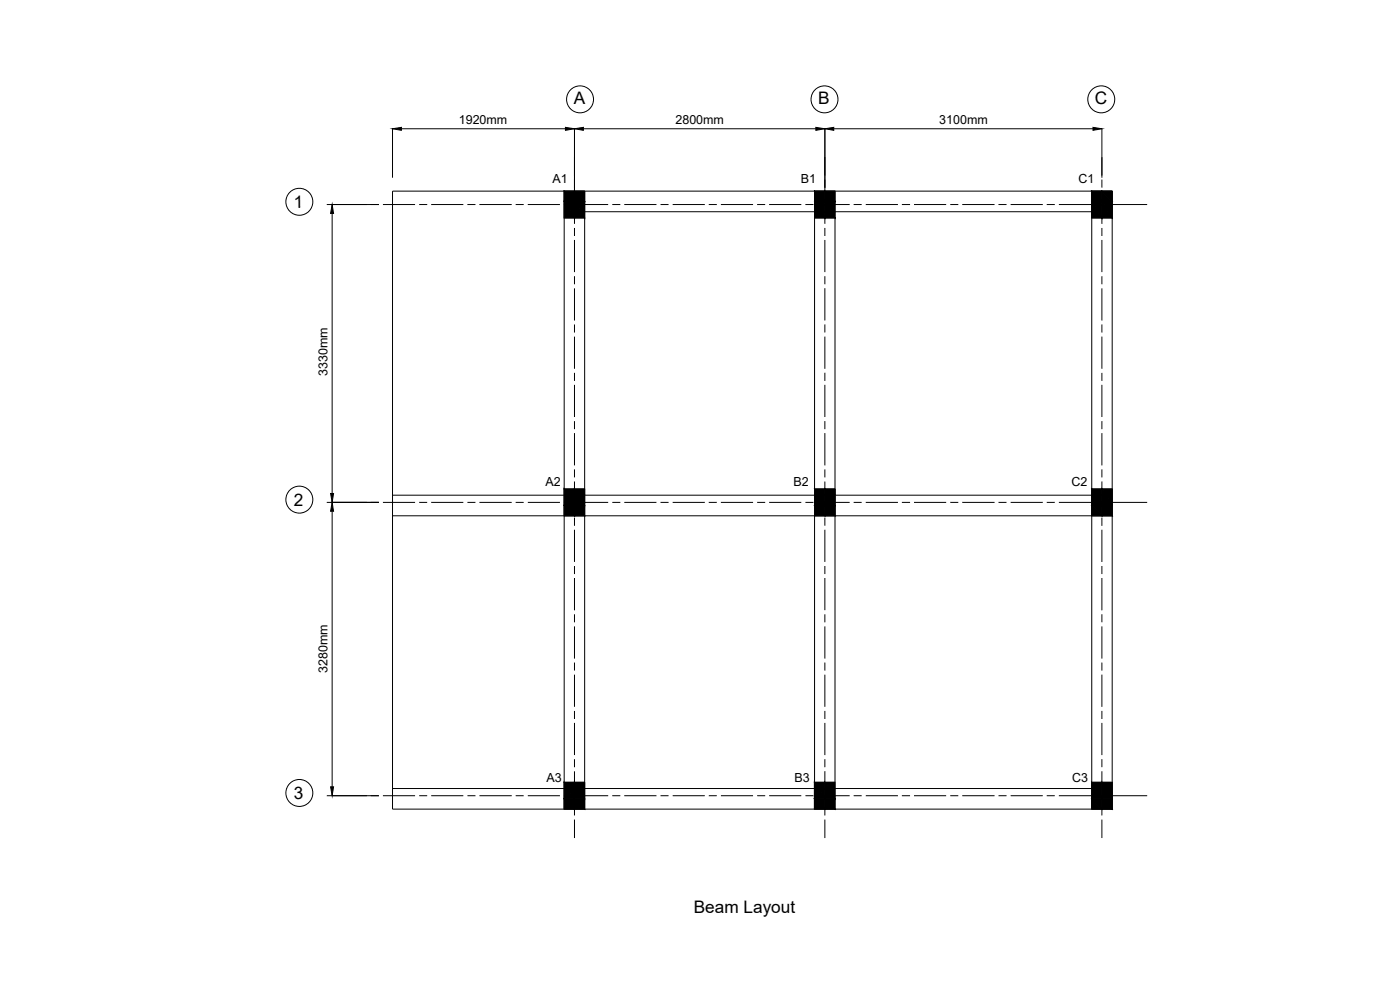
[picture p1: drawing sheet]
<svg xmlns="http://www.w3.org/2000/svg" width="420mm" height="297mm" viewBox="0 0 420 297" stroke-linecap="round" stroke-linejoin="round" font-family="sans-serif">
<!-- layer: 0 -->
<g fill="none" stroke="#000" stroke-width=".3">
<path d="M117.8 38.6v14.7M120.5 38.6h49.2M172.4 38.6v18.7M175.1 38.6h69.7M247.6 38.6v18.7M250.2 38.6h77.8M330.7 38.6v14.7M117.8 57.3h216v185.5h-216zM169.3 57.3h6.2v8.1h-6.2zM169.3 57.3v185.5M172.4 57.5v9.7M175.5 57.3v185.5"/>
<path d="M244.5 57.3h6.1v8.1h-6.1zM247.6 57.5v9.7M327.6 57.3h6.2v8.1h-6.2zM327.6 57.3v185.5M330.7 53.9v2.4M330.7 57.5v9.7M98.1 61.4h15.6M99.7 64v84.1M114.9 61.4h9.7M125.8 61.4h2.4M129.4 61.4h9.7M140.3 61.4h2.4"/>
<path d="M143.9 61.4h9.7M154.8 61.4h2.4M158.4 61.4h9.6M169.2 61.4h2.4M169.3 63.5h158.3M172.4 68.4v2.4M172.4 72v9.6M172.9 61.4h9.6M183.8 61.4h2.4M187.4 61.4h9.6M198.2 61.4h2.4M201.9 61.4h9.6"/>
<path d="M212.7 61.4h2.4M216.4 61.4h9.6M227.2 61.4h2.4M230.8 61.4h9.7M241.7 61.4h2.4M244.5 65.4v169.3M245.3 61.4h9.7M247.6 68.4v2.4M247.6 72v9.6M250.6 65.4v169.3M256.2 61.4h2.4M259.8 61.4h9.7"/>
<path d="M270.7 61.4h2.4M274.3 61.4h9.7M285.2 61.4h2.4M288.8 61.4h9.7M299.7 61.4h2.4M303.3 61.4h9.7M314.1 61.4h2.5M317.8 61.4h9.6M328.7 61.4h2.4M330.7 68.4v2.4M330.7 72v9.6M332.3 61.4h12"/>
<path d="M172.4 82.9v2.4M172.4 86.5v9.7M172.4 97.4v2.4M247.6 82.9v2.4M247.6 86.5v9.7M247.6 97.4v2.4M330.7 82.9v2.4M330.7 86.5v9.7M330.7 97.4v2.4M172.4 101v9.6M172.4 111.9v2.4M172.4 115.5v9.6"/>
<path d="M247.6 101v9.6M247.6 111.8v2.5M247.6 115.5v9.6M330.7 101v9.6M330.7 111.9v2.4M330.7 115.5v9.6M172.4 126.4v2.4M172.4 129.9v9.7M247.6 126.4v2.4M247.6 129.9v9.7M330.7 126.4v2.4M330.7 129.9v9.7"/>
<path d="M98.1 150.7h15.6M99.7 153.4v82.7M114.9 150.7h9.7M117.8 154.8h216M117.8 148.6h216M125.8 150.7h2.4M129.4 150.7h9.7M140.3 150.7h2.4M143.9 150.7h9.7M154.8 150.7h2.4M158.4 150.7h9.6M169.2 150.7h2.4"/>
<path d="M169.3 146.7h6.2v8.1h-6.2zM172.4 140.8v2.4M172.4 144.5v9.6M172.4 155.3v2.5M172.4 158.9v9.7M172.9 150.7h9.6M183.8 150.7h2.4M187.4 150.7h9.6M198.2 150.7h2.4M201.9 150.7h9.6M212.7 150.7h2.4M216.4 150.7h9.6"/>
<path d="M227.2 150.7h2.4M230.8 150.7h9.7M241.7 150.7h2.4M244.5 146.7h6.1v8.1h-6.1zM245.3 150.7h9.7M247.5 150.7h.1M247.6 140.8v2.4M247.6 144.5v9.6M247.6 155.3v2.4M247.6 158.9v9.7M256.2 150.7h2.4M259.8 150.7h9.7"/>
<path d="M270.7 150.7h2.4M274.3 150.7h9.7M285.2 150.7h2.4M288.8 150.7h9.7M299.7 150.7h2.4M303.3 150.7h9.7M314.1 150.7h2.5M317.8 150.7h9.6M327.6 146.7h6.2v8.1h-6.2zM328.7 150.7h2.4M330.7 140.8v2.4M330.7 144.5v9.6"/>
<path d="M330.7 155.3v2.5M330.7 158.9v9.7M332.3 150.7h12M172.4 169.8v2.4M172.4 173.4v9.7M247.6 169.8v2.4M247.6 173.4v9.7M330.7 169.8v2.4M330.7 173.4v9.7M172.4 184.3v2.4M172.4 187.9v9.7M172.4 198.8v2.4"/>
<path d="M247.6 184.3v2.4M247.6 187.9v9.7M247.6 198.8v2.4M330.7 184.3v2.4M330.7 187.9v9.7M330.7 198.8v2.4M172.4 202.4v9.7M172.4 213.3v2.4M172.4 216.9v9.7M247.6 202.4v9.7M247.6 213.3v2.4M247.6 216.9v9.7"/>
<path d="M330.7 202.4v9.7M330.7 213.3v2.4M330.7 216.9v9.7M98.1 238.7h15.6M114.9 238.7h9.7M117.8 236.6h209.8M125.8 238.7h2.4M129.4 238.7h9.7M140.3 238.7h2.4M143.9 238.7h9.7M154.8 238.7h2.4M158.4 238.7h9.6"/>
<path d="M169.2 238.7h2.4M169.3 234.7h6.2v8.1h-6.2zM172.4 227.8v2.4M172.4 231.4v9.7M172.9 238.7h9.6M183.8 238.7h2.4M187.4 238.7h9.6M198.2 238.7h2.4M201.9 238.7h9.6M212.7 238.7h2.4M216.4 238.7h9.6M227.2 238.7h2.4"/>
<path d="M230.8 238.7h9.7M241.7 238.7h2.4M244.4 234.7h6.2v8.1h-6.2zM245.3 238.7h9.7M247.6 227.8v2.4M247.6 231.4v9.7M256.2 238.7h2.4M259.8 238.7h9.7M270.7 238.7h2.4M274.3 238.7h9.7M285.2 238.7h2.4M288.8 238.7h9.7"/>
<path d="M299.7 238.7h2.4M303.3 238.7h9.7M314.1 238.7h2.5M317.8 238.7h9.6M327.6 234.7h6.2v8.1h-6.2zM328.7 238.7h2.4M330.7 227.8v2.4M330.7 231.4v9.7M332.3 238.7h12M172.4 242.3v2.4M172.4 245.9v5.5M247.6 242.3v2.4"/>
<path d="M247.6 245.9v5.5M330.7 242.3v2.4M330.7 245.9v5.5"/>
<circle cx="174.1" cy="29.8" r="4"/>
<circle cx="247.4" cy="29.8" r="4"/>
<circle cx="330.5" cy="29.8" r="4"/>
<circle cx="89.8" cy="60.5" r="4"/>
<circle cx="89.8" cy="149.9" r="4"/>
<circle cx="89.8" cy="237.9" r="4"/>
</g>
<g fill="#000" stroke="#000" stroke-width=".3">
<path d="M117.8 38.6l2.7-.4v.9zM169.7 38.2l2.7 .4-2.7 .5zM172.4 38.6l2.7-.4v.9zM244.8 38.2l2.8 .4-2.8 .5zM247.6 38.6l2.6-.4v.9zM328 38.2l2.7 .4-2.7 .5zM99.7 61.4l.4 2.6h-.9zM99.2 148.1h.9l-.4 2.6zM99.7 150.7l.4 2.7h-.9zM99.2 236.1h.9l-.4 2.6z"/>
<path d="M169.3 57.3l3.1 3.1v-3.1zM169.3 57.3l3.1 3.1h-3.1z"/>
<path d="M172.4 57.3l3.1 3.1v-3.1zM172.4 57.3l3.1 3.1h-3.1z"/>
<path d="M244.5 57.3l3.1 3.1v-3.1zM244.5 57.3l3.1 3.1h-3.1z"/>
<path d="M247.6 57.3l3 3.1v-3.1zM247.6 57.3l3 3.1h-3z"/>
<path d="M327.6 57.3l3.1 3.1v-3.1zM327.6 57.3l3.1 3.1h-3.1z"/>
<path d="M330.7 57.3l3.1 3.1v-3.1zM330.7 57.3l3.1 3.1h-3.1z"/>
<path d="M169.3 60.4l3.1 5v-5zM169.3 60.4l3.1 5h-3.1z"/>
<path d="M172.4 60.4l3.1 5v-5zM172.4 60.4l3.1 5h-3.1z"/>
<path d="M244.5 60.4l3.1 5v-5zM244.5 60.4l3.1 5h-3.1z"/>
<path d="M247.6 60.4l3 5v-5zM247.6 60.4l3 5h-3z"/>
<path d="M327.6 60.4l3.1 5v-5zM327.6 60.4l3.1 5h-3.1z"/>
<path d="M330.7 60.4l3.1 5v-5zM330.7 60.4l3.1 5h-3.1z"/>
<path d="M169.3 146.7l3.1 5v-5zM169.3 146.7l3.1 5h-3.1z"/>
<path d="M169.3 151.7l3.1 3.1v-3.1zM169.3 151.7l3.1 3.1h-3.1z"/>
<path d="M172.4 146.7l3.1 5v-5zM172.4 146.7l3.1 5h-3.1z"/>
<path d="M172.4 151.7l3.1 3.1v-3.1zM172.4 151.7l3.1 3.1h-3.1z"/>
<path d="M244.5 146.7l3.1 5v-5zM244.5 146.7l3.1 5h-3.1z"/>
<path d="M244.5 151.7l3.1 3.1v-3.1zM244.5 151.7l3.1 3.1h-3.1z"/>
<path d="M247.6 146.7l3 5v-5zM247.6 146.7l3 5h-3z"/>
<path d="M247.6 151.7l3 3.1v-3.1zM247.6 151.7l3 3.1h-3z"/>
<path d="M327.6 146.7l3.1 5v-5zM327.6 146.7l3.1 5h-3.1z"/>
<path d="M327.6 151.7l3.1 3.1v-3.1zM327.6 151.7l3.1 3.1h-3.1z"/>
<path d="M330.7 146.7l3.1 5v-5zM330.7 146.7l3.1 5h-3.1z"/>
<path d="M330.7 151.7l3.1 3.1v-3.1zM330.7 151.7l3.1 3.1h-3.1z"/>
<path d="M169.3 234.7l3.1 5v-5zM169.3 234.7l3.1 5h-3.1z"/>
<path d="M169.3 239.7l3.1 3.1v-3.1zM169.3 239.7l3.1 3.1h-3.1z"/>
<path d="M172.4 234.7l3.1 5v-5zM172.4 234.7l3.1 5h-3.1z"/>
<path d="M172.4 239.7l3.1 3.1v-3.1zM172.4 239.7l3.1 3.1h-3.1z"/>
<path d="M244.4 234.7l3.2 5v-5zM244.4 234.7l3.2 5h-3.2z"/>
<path d="M244.4 239.7l3.2 3.1v-3.1zM244.4 239.7l3.2 3.1h-3.2z"/>
<path d="M247.6 234.7l3 5v-5zM247.6 234.7l3 5h-3z"/>
<path d="M247.6 239.7l3 3.1v-3.1zM247.6 239.7l3 3.1h-3z"/>
<path d="M327.6 234.7l3.1 5v-5zM327.6 234.7l3.1 5h-3.1z"/>
<path d="M327.6 239.7l3.1 3.1v-3.1zM327.6 239.7l3.1 3.1h-3.1z"/>
<path d="M330.7 234.7l3.1 5v-5zM330.7 234.7l3.1 5h-3.1z"/>
<path d="M330.7 239.7l3.1 3.1v-3.1zM330.7 239.7l3.1 3.1h-3.1z"/>
</g>
<g font-size="5.2">
<text x="172.2" y="31.1">A</text>
<text x="245.6" y="31.1">B</text>
<text x="328.6" y="31.1">C</text>
<text x="88.2" y="62.4" transform="rotate(-1 88.2 62.4)">1</text>
<text x="88.2" y="151.8">2</text>
<text x="88.2" y="239.8">3</text>
<text x="208.2" y="274.1">Beam Layout</text>
</g>
<g font-size="3.7">
<text x="137.7" y="37.2">1920mm</text>
<text x="202.7" y="37.2">2800mm</text>
<text x="281.9" y="37.2">3100mm</text>
<text x="165.8" y="55">A1</text>
<text x="240.3" y="55">B1</text>
<text x="323.7" y="55" transform="rotate(-1 323.7 55)">C1</text>
<text x="98.3" y="112.8" transform="rotate(-90 98.3 112.8)">3330mm</text>
<text x="163.7" y="146">A2</text>
<text x="238.2" y="146">B2</text>
<text x="321.5" y="146">C2</text>
<text x="98.3" y="202" transform="rotate(-90 98.3 202)">3280mm</text>
<text x="164" y="234.8">A3</text>
<text x="238.4" y="234.8">B3</text>
<text x="321.8" y="234.8" transform="rotate(-1 321.8 234.8)">C3</text>
</g>
</svg>
